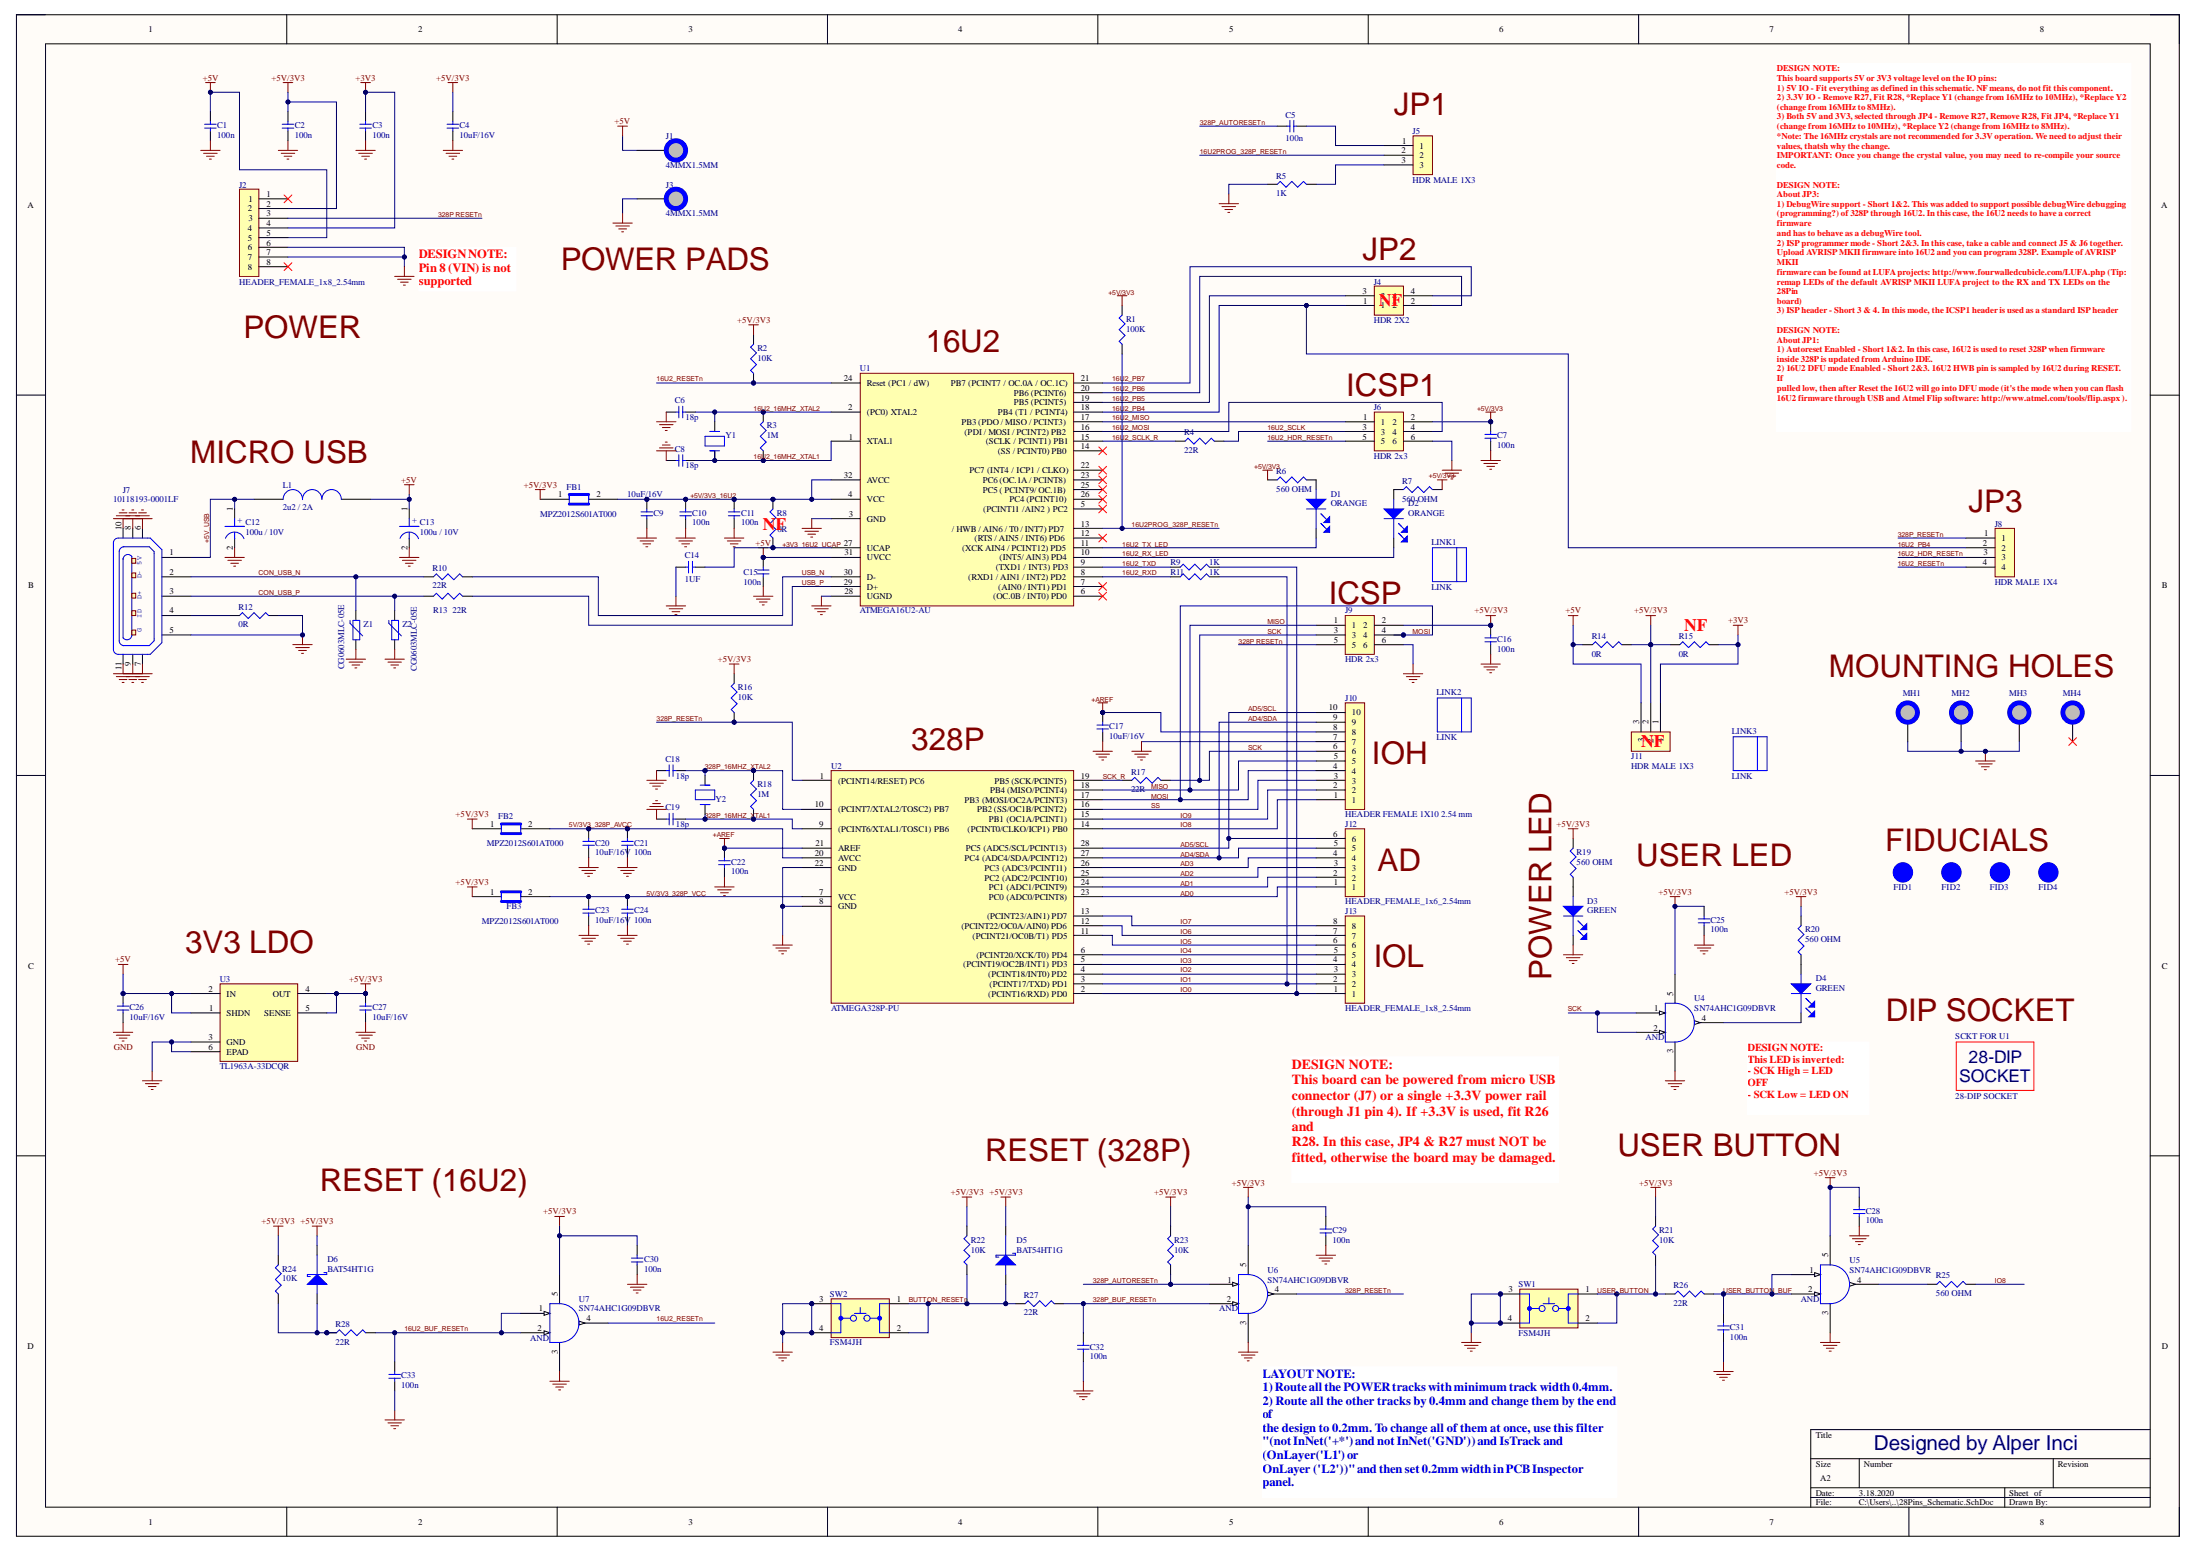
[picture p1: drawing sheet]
# Altium project 28Pins_Project_V1I1.PrjPcb
NotFitted: NF
1 sheet, 109 parts. Net scope: global (net labels, ports and power ports of the same name join across sheets).
Board file: 28_Pins_Project_V1I1_PCB.PcbDoc

## Sheet 28Pins_Schematic.SchDoc
size A2

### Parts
C1  100n  [C0805]
C2  100n  [C0805]
C3  100n  [C0805]
C4  10uF/16V  [C0805_v2]
C5  100n  [C0805]
C6  18p  [C0805]
C7  100n  [C0805]
C8  18p  [C0805]
C9  10uF/16V  [C0805_v2]
C10  100n  [C0805]
C11  100n  [C0805]
C12  100u / 10V  [C_ALU_C_SIZE]
C13  100u / 10V  [C_ALU_C_SIZE]
C14  1UF  [C0805]
C15  100n  [C0805]
C16  100n  [C0805]
C17  10uF/16V  [C0805_v2]
C18  18p  [C0805]
C19  18p  [C0805]
C20  10uF/16V  [C0805_v2]
C21  100n  [C0805]
C22  100n  [C0805]
C23  10uF/16V  [C0805_v2]
C24  100n  [C0805]
C25  100n  [C0805]
C26  10uF/16V  [C0805_v2]
C27  10uF/16V  [C0805_v2]
C28  100n  [C0805]
C29  100n  [C0805]
C30  100n  [C0805]
C31  100n  [C0805]
C32  100n  [C0805]
C33  100n  [C0805]
D1  ORANGE  [LED_0603]
D2  ORANGE  [LED_0603]
D3  GREEN  [LED_0603]
D4  GREEN  [LED_0603]
D5  BAT54HT1G  [SOD323]
D6  BAT54HT1G  [SOD323]
FB1  MPZ2012S601AT000  [C0805]
FB2  MPZ2012S601AT000  [C0805]
FB3  MPZ2012S601AT000  [C0805]
FID1  FID 1MM  [FID_40X120D]  (value not drawn)  (no BOM)
FID2  FID 1MM  [FID_40X120D]  (value not drawn)  (no BOM)
FID3  FID 1MM  [FID_40X120D]  (value not drawn)  (no BOM)
FID4  FID 1MM  [FID_40X120D]  (value not drawn)  (no BOM)
J1  4MMX1.5MM  [PAD_WTIH_HOLE_4MMX1.5MM]  (no BOM)
J2  HEADER_FEMALE_1x8_2.54mm  [HEADER_FEMALE_1X8_2.54mm]
J3  4MMX1.5MM  [PAD_WTIH_HOLE_4MMX1.5MM]  (no BOM)
J4  HDR 2X2  [HDR_2X2_2.54mm]
J5  HDR MALE 1X3  [HEADER_MALE_1X3_2.54mm]
J6  HDR 2x3  [HDR_2X3_2.54mm]
J7  10118193-0001LF  [10118193]
J8  HDR MALE 1X4  [HEADER_MALE_1X4_2.54mm]
J9  HDR 2x3  [HDR_2X3_2.54mm]
J10  HEADER FEMALE 1X10 2.54 mm  [HEADER_FEMALE_1X10_2.54mm]
J11  HDR MALE 1X3  [HEADER_MALE_1X3_2.54mm]
J12  HEADER_FEMALE_1x6_2.54mm  [HEADER_FEMALE_1X6_2.54mm]
J13  HEADER_FEMALE_1x8_2.54mm  [HEADER_FEMALE_1X8_2.54mm]
L1  2u2 / 2A  [C1210_IND]
LINK1  LINK  (mechanical)
LINK2  LINK  (mechanical)
LINK3  LINK  (mechanical)
MH1  MH_7.4MMC_3.2MMD  [MH_7.4MMC_3.2MMD]  (value not drawn)  (no BOM)
MH2  MH_7.4MMC_3.2MMD  [MH_7.4MMC_3.2MMD]  (value not drawn)  (no BOM)
MH3  MH_7.4MMC_3.2MMD  [MH_7.4MMC_3.2MMD]  (value not drawn)  (no BOM)
MH4  MH_7.4MMNC_3.2MMD  [MH_7.4MMNC_3.2MMD_NON_COPPER_NPTH]  (value not drawn)  (no BOM)
R1  100K  [R0805]
R2  10K  [R0805]
R3  1M  [R0805]
R4  22R  [R0805]
R5  1K  [R0805]
R6  560 OHM  [R0805]
R7  560 OHM  [R0805]
R8  0R  [R0805]
R9  1K  [R0805]
R10  22R  [R0805]
R11  1K  [R0805]
R12  0R  [R0805]
R13  22R  [R0805]
R14  0R  [R0805]
R15  0R  [R0805]
R16  10K  [R0805]
R17  22R  [R0805]
R18  1M  [R0805]
R19  560 OHM  [R0805]
R20  560 OHM  [R0805]
R21  10K  [R0805]
R22  10K  [R0805]
R23  10K  [R0805]
R24  10K  [R0805]
R25  560 OHM  [R0805]
R26  22R  [R0805]
R27  22R  [R0805]
R28  22R  [R0805]
SCKT_FOR_U1  28-DIP SOCKET  [28_DIP_7.62MM_SOCKET]
SW1  FSM4JH  [FSM4JH]
SW2  FSM4JH  [FSM4JH]
U1  ATMEGA16U2-AU  [TQFP32]
U2  ATMEGA328P-PU  [28_DIP_7.62mm]
U3  TL1963A-33DCQR  [DCQ (R-PDSO-G6)]
U4  SN74AHC1G09DBVR  [DBV_SOT_23_5]
U5  SN74AHC1G09DBVR  [DBV_SOT_23_5]
U6  SN74AHC1G09DBVR  [DBV_SOT_23_5]
U7  SN74AHC1G09DBVR  [DBV_SOT_23_5]
Y1  ABM7-16.000MHZ-D2Y-T  [ABM_v1_1_BIG]  (value not drawn)
Y2  ABM7-16.000MHZ-D2Y-T  [ABM_v1_1_BIG]  (value not drawn)
Z1  CG0603MLC-05E  [R0603]
Z2  CG0603MLC-05E  [R0603]

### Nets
+3V3: C3.2 J2.4 J11.1 R15.2
+5V: C1.2 C13.1 C15.2 C26.2 J1.1 J2.5 J11.3 L1.4 U1.31(UVCC) U3.1(SHDN) U3.2(IN)
+5V/3V3: C2.2 C4.2 C7.2 C16.2 C25.2 C27.2 C28.2 C29.2 C30.2 D5.1(Cathode) D6.1(Cathode) FB1.1 FB2.1 FB3.1 J2.2 J6.2 J9.2 J11.2 R1.2 R2.2 R6.1 R7.2 R14.2 R16.2 R19.2 R20.2 R21.2 R22.2 R23.2 R24.2 U3.4(OUT) U3.5(SENSE) U4.5 U5.5 U6.5 U7.5
+AREF: C17.2 C22.2 J10.8 U2.21(AREF)
GND: C1.1 C2.1 C3.1 C4.1 C6.1 C7.1 C8.1 C9.1 C10.1 C11.1 C12.2 C13.2 C14.1 C15.1 C16.1 C17.1 C18.1 C19.1 C20.1 C21.1 C22.1 C23.1 C24.1 C25.1 C26.1 C27.1 C28.1 C29.1 C30.1 C31.1 C32.1 C33.1 D3.1(Cathode) J2.6 J2.7 J3.1 J6.6 J7.5 J7.6 J7.7 J7.8 J7.9 J7.10 J7.11 J9.6 J10.7 MH1.1 MH2.1 MH3.1 R5.1 R12.2 SW1.3 SW1.4 SW2.3 SW2.4 U1.3(GND) U1.28(UGND) U2.8(GND) U2.22(GND) U3.3(GND) U3.6(EPAD) U4.3 U5.3 U6.3 U7.3 Z1.1 Z2.1
5V/3V3_328P_AVCC: C20.2 C21.2 FB2.2 U2.20(AVCC)
5V/3V3_328P_VCC: C23.2 C24.2 FB3.2 U2.7(VCC)
16U2_16MHZ_XTAL1: C8.2 R3.1 U1.1(XTAL1) Y1.1
16U2_16MHZ_XTAL2: C6.2 R3.2 U1.2((PC0)_XTAL2)
16U2_BUF_RESETn: C33.2 R28.2 U7.1 U7.2
16U2_HDR_RESETn: J6.5 J8.3
16U2_MISO: J6.1 U1.17(PB3_(PDO_/_MISO_/_PCINT3))
16U2_MOSI: J6.4 U1.16((PDI_/_MOSI_/_PCINT2)_PB2)
16U2_PB4: J4.1 J8.2 U1.18(PB4_(T1_/_PCINT4))
16U2_PB5: J4.3 U1.19(PB5_(PCINT5))
16U2_PB6: J4.2 U1.20(PB6_(PCINT6))
16U2_PB7: J4.4 U1.21(PB7_(PCINT7_/_OC.0A_/_OC.1C))
16U2_RESETn: J8.4 R2.1 U1.24(Reset_(PC1_/_dW)) U7.4
16U2_RX_LED: D2.1(Cathode) U1.10((INT5/_AIN3)_PD4)
16U2_RXD: R11.1 U1.8((RXD1_/_AIN1_/_INT2)_PD2)
16U2_SCLK: J6.3 R4.2
16U2_SCLK_R: R4.2 U1.15((SCLK_/_PCINT1)_PB1)
16U2_TX_LED: D1.1(Cathode) U1.11((XCK_AIN4_/_PCINT12)_PD5)
16U2_TXD: R9.1 U1.9((TXD1_/_INT3)_PD3)
16U2PROG_328P_RESETn: J5.2 R1.1 U1.13(/_HWB_/_AIN6_/_T0_/_INT7)_PD7)
328P RESETn: J2.3 J9.5
328P_16MHZ_XTAL1: C19.2 R18.1 U2.9((PCINT6/XTAL1/TOSC1)_PB6)
328P_16MHZ_XTAL2: C18.2 R18.2 U2.10((PCINT7/XTAL2/TOSC2)_PB7)
328P_AUTORESETn: C5.1 R23.1 U6.1
328P_BUF_RESETn: C32.2 R27.2 U6.2
328P_RESETn: J8.1 R16.1 U2.1((PCINT14/RESET)_PC6) U6.4
+3V3_16U2_UCAP: C14.2 R8.2 U1.27(UCAP)
+5V/3V3_16U2: C9.2 C10.2 C11.2 FB1.2 R8.2 U1.4(VCC) U1.32(AVCC)
+5V_USB: C12.1 J7.1 L1.3
AD0: J12.1 U2.23(PC0_(ADC0/PCINT8))
AD1: J12.2 U2.24(PC1_(ADC1/PCINT9))
AD2: J12.3 U2.25(PC2_(ADC2/PCINT10))
AD3: J12.4 U2.26(PC3_(ADC3/PCINT11))
AD4/SDA: J10.9 J12.5 U2.27(PC4_(ADC4/SDA/PCINT12))
AD5/SCL: J10.10 J12.6 U2.28(PC5_(ADC5/SCL/PCINT13))
BUTTON_RESETn: D5.2(Anode) R22.1 R27.2 SW2.1 SW2.2
CON_USB_N: J7.2 R10.2 Z1.2
CON_USB_P: J7.3 R13.2 Z2.2
IO0: J13.1 R9.2 U2.2((PCINT16/RXD)_PD0)
IO1: J13.2 R11.2 U2.3((PCINT17/TXD)_PD1)
IO2: J13.3 U2.4((PCINT18/INT0)_PD2)
IO3: J13.4 U2.5((PCINT19/OC2B/INT1)_PD3)
IO4: J13.5 U2.6((PCINT20/XCK/T0)_PD4)
IO5: J13.6 U2.11((PCINT21/OC0B/T1)_PD5)
IO6: J13.7 U2.12((PCINT22/OC0A/AIN0)_PD6)
IO7: J13.8 U2.13((PCINT23/AIN1)_PD7)
IO8: J10.1 R25.2 U2.14((PCINT0/CLKO/ICP1)_PB0)
IO9: J10.2 U2.15(PB1_(OC1A/PCINT1))
MISO: J9.1 J10.5 U2.18(PB4_(MISO/PCINT4))
MOSI: J9.4 J10.4 U2.17(PB3_(MOSI/OC2A/PCINT3))
SCK: J9.3 J10.6 R17.2 U4.1 U4.2
SCK_R: R17.2 U2.19(PB5_(SCK/PCINT5))
SS: J10.3 U2.16(PB2_(SS/OC1B/PCINT2))
USB_N: R10.2 U1.30(D-)
USB_P: R13.2 U1.29(D+)
USER_BUTTON: R21.1 R26.2 SW1.1 SW1.2
USER_BUTTON_BUF: C31.2 R26.2 U5.1 U5.2
NetC5_2: C5.2 J5.1
NetD1_2: D1.2(Anode) R6.2
NetD2_2: D2.2(Anode) R7.1
NetD3_2: D3.2(Anode) R19.1
NetD4_1: D4.1(Cathode) U4.4
NetD4_2: D4.2(Anode) R20.1
NetD6_2: D6.2(Anode) R24.1 R28.2
NetJ5_3: J5.3 R5.2
NetJ7_4: J7.4 R12.2
NetR25_1: R25.1 U5.4

Not connected (* = marked no-connect by the designer): J2 1* 8*; MH4 1*; U1 5((PCINT11_/AIN2_)_PC2)* 6((OC.0B_/_INT0)_PD0)* 7((AIN0_/_INT1)_PD1)* 12((RTS_/_AIN5_/_INT6)_PD6)* 14((SS_/_PCINT0)_PB0)* 22(PC7_(INT4_/_ICP1_/_CLKO))* 23(PC6_(OC.1A_/_PCINT8))* 25(PC5_(_PCINT9/_OC.1B))* 26(PC4_(PCINT10))*; Y1 2; Y2 1 2

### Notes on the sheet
- (near J5) JP1
- DESIGN NOTE:
  Pin 8 (VIN) is not
  supported
- POWER PADS
- (near J4) JP2
- POWER
- (near U1) 16U2
- (near J6) ICSP1
- DESIGN NOTE:
  This board supports 5V or 3V3 voltage level on the IO pins:
  1) 5V IO - Fit everything as defined in this schematic. NF means, do not fit this component.
  2) 3.3V IO - Remove R27, Fit R28, *Replace Y1 (change from 16MHz to 10MHz), *Replace Y2
  (change from 16MHz to 8MHz).
  3) Both 5V and 3V3, selected through JP4 - Remove R27, Remove R28, Fit JP4, *Replace Y1
  (change from 16MHz to 10MHz), *Replace Y2 (change from 16MHz to 8MHz).
  *Note: The 16MHz crystals are not recommended for 3.3V operation. We need to adjust their
  values, thatsh why the change.
  IMPORTANT: Once you change the crystal value, you may need to re-compile your source
  code.
  DESIGN NOTE:
  About JP3:
  1) DebugWire support - Short 1&2. This was added to support possible debugWire debugging
  (programming?) of 328P through 16U2. In this case, the 16U2 needs to have a correct firmware
  and has to behave as a debugWire tool.
  2) ISP programmer mode - Short 2&3. In this case, take a cable and connect J5 & J6 together.
  Upload AVRISP MKII firmware into 16U2 and you can program 328P. Example of AVRISP MKII
  firmware can be found at LUFA projects: http://www.fourwalledcubicle.com/LUFA.php (Tip:
  remap LEDs of the default AVRISP MKII LUFA project to the RX and TX LEDs on the 28Pin
  board)
  3) ISP header - Short 3 & 4. In this mode, the ICSP1 header is used as a standard ISP header
  DESIGN NOTE:
  About JP1:
  1) Autoreset Enabled - Short 1&2. In this case, 16U2 is used to reset 328P when firmware
  inside 328P is updated from Arduino IDE.
  2) 16U2 DFU mode Enabled - Short 2&3. 16U2 HWB pin is sampled by 16U2 during RESET. If
  pulled low, then after Reset the 16U2 will go into DFU mode (it's the mode when you can flash
  16U2 firmware through USB and Atmel Flip software: http://www.atmel.com/tools/flip.aspx ).
- (near L1) MICRO USB
- (near J8) JP3
- (near J9) ICSP
- MOUNTING HOLES
- (near U2) 328P
- (near J10) IOH
- AD
- USER LED
- FIDUCIALS
- POWER LED
- (near U3) 3V3 LDO
- (near J13) IOL
- (near SCKT_FOR_U1) DIP SOCKET
- (near D4) DESIGN NOTE:
  This LED is inverted:
  - SCK High = LED
  OFF
  - SCK Low = LED ON
- RESET (328P)
- USER BUTTON
- RESET (16U2)
- DESIGN NOTE:
  This board can be powered from micro USB
  connector (J7) or a single +3.3V power rail
  (through J1 pin 4). If +3.3V is used, fit R26 and
  R28. In this case, JP4 & R27 must NOT be
  fitted, otherwise the board may be damaged.
- Designed by Alper Inci
- LAYOUT NOTE:
  1) Route all the POWER tracks with minimum track width 0.4mm.
  2) Route all the other tracks by 0.4mm and change them by the end of
  the design to 0.2mm. To change all of them at once, use this filter
  "(not InNet('+*') and not InNet('GND')) and IsTrack and (OnLayer('L1') or
  OnLayer ('L2'))" and then set 0.2mm width in PCB Inspector panel.
